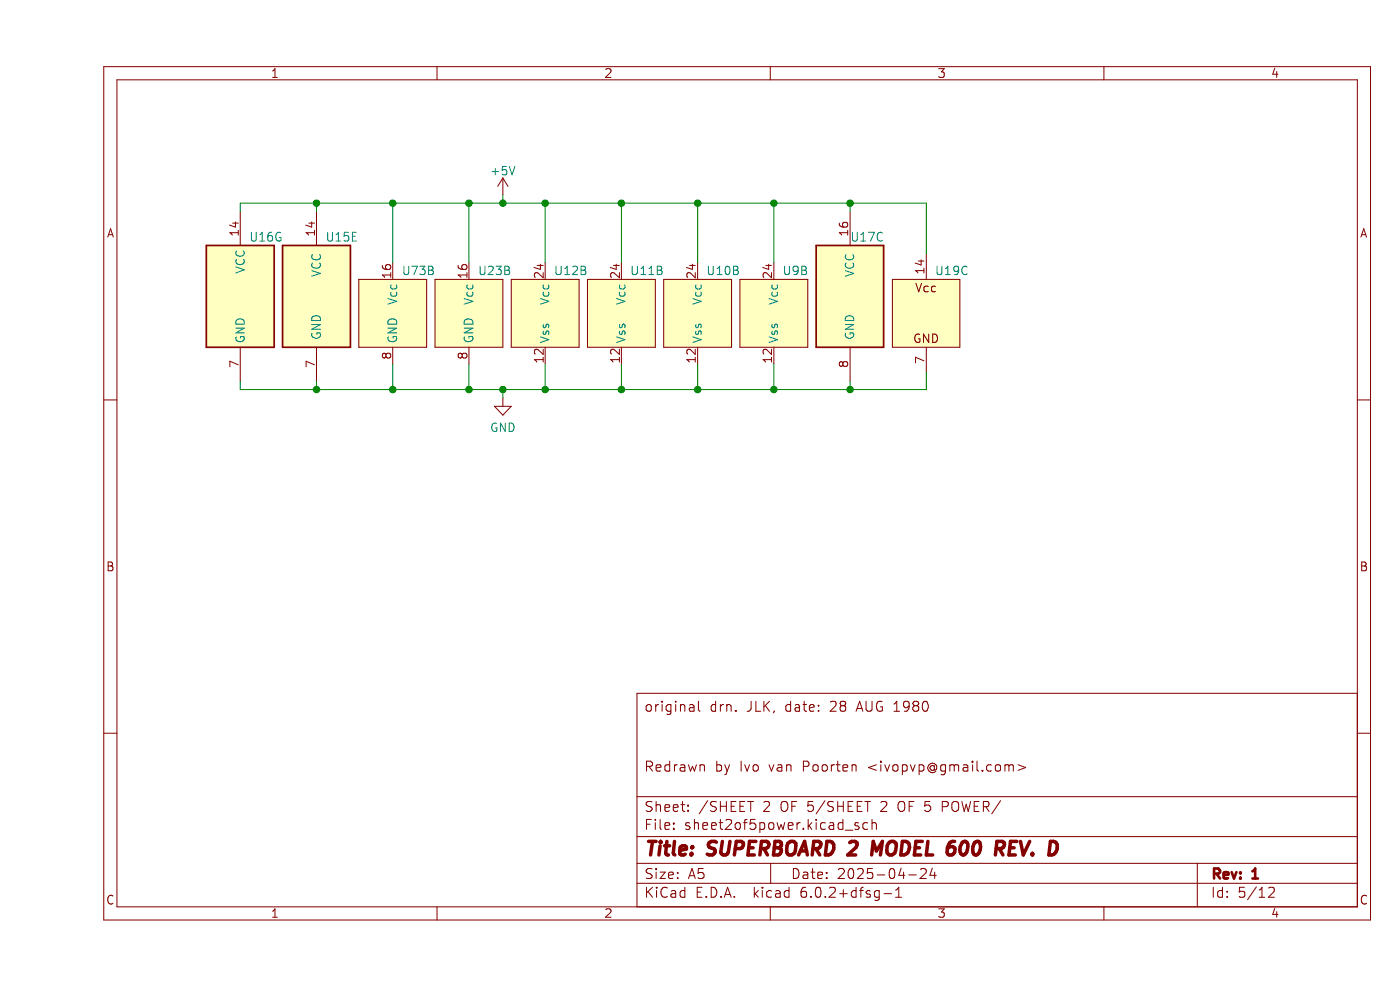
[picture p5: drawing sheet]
(kicad_sch (version 20211123) (generator eeschema)

 (paper "A5")

 (title_block
  (title "SUPERBOARD 2 MODEL 600 REV. D")
  (date "2025-04-24")
  (rev "1")
  (comment 1 "Redrawn by Ivo van Poorten <ivopvp@gmail.com>")
  (comment 4 "original drn. JLK, date: 28 AUG 1980")
  (comment 9 "original date: 28 AUG 1980"))

 (lib_symbols
  (symbol "74xx:74LS02" (pin_names (offset 1.016)) (in_bom yes) (on_board yes)
   (property "Reference" "U" (id 0) (at 0 1.27 0) (effects (font (size 1.27 1.27))))
   (property "Value" "74LS02" (id 1) (at 0 -1.27 0) (effects (font (size 1.27 1.27))))
   (property "Footprint" "" (id 2) (at 0 0 0) (effects (font (size 1.27 1.27)) hide))
   (property "Datasheet" "http://www.ti.com/lit/gpn/sn74ls02" (id 3) (at 0 0 0) (effects (font (size 1.27 1.27)) hide))
   (property "ki_locked" "" (id 4) (at 0 0 0) (effects (font (size 1.27 1.27))))
   (symbol "74LS02_1_1"
    (arc (start -3.81 -3.81) (mid -2.589 0) (end -3.81 3.81) (stroke (width 0.254) (type default) (color 0 0 0 0)) (fill (type none)))
    (arc (start -0.6096 -3.81) (mid 2.1855 -2.584) (end 3.81 0) (stroke (width 0.254) (type default) (color 0 0 0 0)) (fill (type background)))
    (polyline (pts (xy -3.81 -3.81) (xy -0.635 -3.81)) (stroke (width 0.254) (type default) (color 0 0 0 0)) (fill (type background)))
    (polyline (pts (xy -3.81 3.81) (xy -0.635 3.81)) (stroke (width 0.254) (type default) (color 0 0 0 0)) (fill (type background)))
    (polyline (pts (xy -0.635 3.81) (xy -3.81 3.81) (xy -3.81 3.81) (xy -3.556 3.4036) (xy -3.0226 2.2606) (xy -2.6924 1.0414) (xy -2.6162 -0.254) (xy -2.7686 -1.4986) (xy -3.175 -2.7178) (xy -3.81 -3.81) (xy -3.81 -3.81) (xy -0.635 -3.81)) (stroke (width -25.4) (type default) (color 0 0 0 0)) (fill (type background)))
    (arc (start 3.81 0) (mid 2.1928 2.5925) (end -0.6096 3.81) (stroke (width 0.254) (type default) (color 0 0 0 0)) (fill (type background)))
    (pin output inverted (at 7.62 0 180) (length 3.81) (name "~" (effects (font (size 1.27 1.27)))) (number "1" (effects (font (size 1.27 1.27)))))
    (pin input line (at -7.62 2.54 0) (length 4.318) (name "~" (effects (font (size 1.27 1.27)))) (number "2" (effects (font (size 1.27 1.27)))))
    (pin input line (at -7.62 -2.54 0) (length 4.318) (name "~" (effects (font (size 1.27 1.27)))) (number "3" (effects (font (size 1.27 1.27))))))
   (symbol "74LS02_1_2"
    (arc (start 0 -3.81) (mid 3.81 0) (end 0 3.81) (stroke (width 0.254) (type default) (color 0 0 0 0)) (fill (type background)))
    (polyline (pts (xy 0 3.81) (xy -3.81 3.81) (xy -3.81 -3.81) (xy 0 -3.81)) (stroke (width 0.254) (type default) (color 0 0 0 0)) (fill (type background)))
    (pin output line (at 7.62 0 180) (length 3.81) (name "~" (effects (font (size 1.27 1.27)))) (number "1" (effects (font (size 1.27 1.27)))))
    (pin input inverted (at -7.62 2.54 0) (length 3.81) (name "~" (effects (font (size 1.27 1.27)))) (number "2" (effects (font (size 1.27 1.27)))))
    (pin input inverted (at -7.62 -2.54 0) (length 3.81) (name "~" (effects (font (size 1.27 1.27)))) (number "3" (effects (font (size 1.27 1.27))))))
   (symbol "74LS02_2_1"
    (arc (start -3.81 -3.81) (mid -2.589 0) (end -3.81 3.81) (stroke (width 0.254) (type default) (color 0 0 0 0)) (fill (type none)))
    (arc (start -0.6096 -3.81) (mid 2.1855 -2.584) (end 3.81 0) (stroke (width 0.254) (type default) (color 0 0 0 0)) (fill (type background)))
    (polyline (pts (xy -3.81 -3.81) (xy -0.635 -3.81)) (stroke (width 0.254) (type default) (color 0 0 0 0)) (fill (type background)))
    (polyline (pts (xy -3.81 3.81) (xy -0.635 3.81)) (stroke (width 0.254) (type default) (color 0 0 0 0)) (fill (type background)))
    (polyline (pts (xy -0.635 3.81) (xy -3.81 3.81) (xy -3.81 3.81) (xy -3.556 3.4036) (xy -3.0226 2.2606) (xy -2.6924 1.0414) (xy -2.6162 -0.254) (xy -2.7686 -1.4986) (xy -3.175 -2.7178) (xy -3.81 -3.81) (xy -3.81 -3.81) (xy -0.635 -3.81)) (stroke (width -25.4) (type default) (color 0 0 0 0)) (fill (type background)))
    (arc (start 3.81 0) (mid 2.1928 2.5925) (end -0.6096 3.81) (stroke (width 0.254) (type default) (color 0 0 0 0)) (fill (type background)))
    (pin output inverted (at 7.62 0 180) (length 3.81) (name "~" (effects (font (size 1.27 1.27)))) (number "4" (effects (font (size 1.27 1.27)))))
    (pin input line (at -7.62 2.54 0) (length 4.318) (name "~" (effects (font (size 1.27 1.27)))) (number "5" (effects (font (size 1.27 1.27)))))
    (pin input line (at -7.62 -2.54 0) (length 4.318) (name "~" (effects (font (size 1.27 1.27)))) (number "6" (effects (font (size 1.27 1.27))))))
   (symbol "74LS02_2_2"
    (arc (start 0 -3.81) (mid 3.81 0) (end 0 3.81) (stroke (width 0.254) (type default) (color 0 0 0 0)) (fill (type background)))
    (polyline (pts (xy 0 3.81) (xy -3.81 3.81) (xy -3.81 -3.81) (xy 0 -3.81)) (stroke (width 0.254) (type default) (color 0 0 0 0)) (fill (type background)))
    (pin output line (at 7.62 0 180) (length 3.81) (name "~" (effects (font (size 1.27 1.27)))) (number "4" (effects (font (size 1.27 1.27)))))
    (pin input inverted (at -7.62 2.54 0) (length 3.81) (name "~" (effects (font (size 1.27 1.27)))) (number "5" (effects (font (size 1.27 1.27)))))
    (pin input inverted (at -7.62 -2.54 0) (length 3.81) (name "~" (effects (font (size 1.27 1.27)))) (number "6" (effects (font (size 1.27 1.27))))))
   (symbol "74LS02_3_1"
    (arc (start -3.81 -3.81) (mid -2.589 0) (end -3.81 3.81) (stroke (width 0.254) (type default) (color 0 0 0 0)) (fill (type none)))
    (arc (start -0.6096 -3.81) (mid 2.1855 -2.584) (end 3.81 0) (stroke (width 0.254) (type default) (color 0 0 0 0)) (fill (type background)))
    (polyline (pts (xy -3.81 -3.81) (xy -0.635 -3.81)) (stroke (width 0.254) (type default) (color 0 0 0 0)) (fill (type background)))
    (polyline (pts (xy -3.81 3.81) (xy -0.635 3.81)) (stroke (width 0.254) (type default) (color 0 0 0 0)) (fill (type background)))
    (polyline (pts (xy -0.635 3.81) (xy -3.81 3.81) (xy -3.81 3.81) (xy -3.556 3.4036) (xy -3.0226 2.2606) (xy -2.6924 1.0414) (xy -2.6162 -0.254) (xy -2.7686 -1.4986) (xy -3.175 -2.7178) (xy -3.81 -3.81) (xy -3.81 -3.81) (xy -0.635 -3.81)) (stroke (width -25.4) (type default) (color 0 0 0 0)) (fill (type background)))
    (arc (start 3.81 0) (mid 2.1928 2.5925) (end -0.6096 3.81) (stroke (width 0.254) (type default) (color 0 0 0 0)) (fill (type background)))
    (pin output inverted (at 7.62 0 180) (length 3.81) (name "~" (effects (font (size 1.27 1.27)))) (number "10" (effects (font (size 1.27 1.27)))))
    (pin input line (at -7.62 2.54 0) (length 4.318) (name "~" (effects (font (size 1.27 1.27)))) (number "8" (effects (font (size 1.27 1.27)))))
    (pin input line (at -7.62 -2.54 0) (length 4.318) (name "~" (effects (font (size 1.27 1.27)))) (number "9" (effects (font (size 1.27 1.27))))))
   (symbol "74LS02_3_2"
    (arc (start 0 -3.81) (mid 3.81 0) (end 0 3.81) (stroke (width 0.254) (type default) (color 0 0 0 0)) (fill (type background)))
    (polyline (pts (xy 0 3.81) (xy -3.81 3.81) (xy -3.81 -3.81) (xy 0 -3.81)) (stroke (width 0.254) (type default) (color 0 0 0 0)) (fill (type background)))
    (pin output line (at 7.62 0 180) (length 3.81) (name "~" (effects (font (size 1.27 1.27)))) (number "10" (effects (font (size 1.27 1.27)))))
    (pin input inverted (at -7.62 2.54 0) (length 3.81) (name "~" (effects (font (size 1.27 1.27)))) (number "8" (effects (font (size 1.27 1.27)))))
    (pin input inverted (at -7.62 -2.54 0) (length 3.81) (name "~" (effects (font (size 1.27 1.27)))) (number "9" (effects (font (size 1.27 1.27))))))
   (symbol "74LS02_4_1"
    (arc (start -3.81 -3.81) (mid -2.589 0) (end -3.81 3.81) (stroke (width 0.254) (type default) (color 0 0 0 0)) (fill (type none)))
    (arc (start -0.6096 -3.81) (mid 2.1855 -2.584) (end 3.81 0) (stroke (width 0.254) (type default) (color 0 0 0 0)) (fill (type background)))
    (polyline (pts (xy -3.81 -3.81) (xy -0.635 -3.81)) (stroke (width 0.254) (type default) (color 0 0 0 0)) (fill (type background)))
    (polyline (pts (xy -3.81 3.81) (xy -0.635 3.81)) (stroke (width 0.254) (type default) (color 0 0 0 0)) (fill (type background)))
    (polyline (pts (xy -0.635 3.81) (xy -3.81 3.81) (xy -3.81 3.81) (xy -3.556 3.4036) (xy -3.0226 2.2606) (xy -2.6924 1.0414) (xy -2.6162 -0.254) (xy -2.7686 -1.4986) (xy -3.175 -2.7178) (xy -3.81 -3.81) (xy -3.81 -3.81) (xy -0.635 -3.81)) (stroke (width -25.4) (type default) (color 0 0 0 0)) (fill (type background)))
    (arc (start 3.81 0) (mid 2.1928 2.5925) (end -0.6096 3.81) (stroke (width 0.254) (type default) (color 0 0 0 0)) (fill (type background)))
    (pin input line (at -7.62 2.54 0) (length 4.318) (name "~" (effects (font (size 1.27 1.27)))) (number "11" (effects (font (size 1.27 1.27)))))
    (pin input line (at -7.62 -2.54 0) (length 4.318) (name "~" (effects (font (size 1.27 1.27)))) (number "12" (effects (font (size 1.27 1.27)))))
    (pin output inverted (at 7.62 0 180) (length 3.81) (name "~" (effects (font (size 1.27 1.27)))) (number "13" (effects (font (size 1.27 1.27))))))
   (symbol "74LS02_4_2"
    (arc (start 0 -3.81) (mid 3.81 0) (end 0 3.81) (stroke (width 0.254) (type default) (color 0 0 0 0)) (fill (type background)))
    (polyline (pts (xy 0 3.81) (xy -3.81 3.81) (xy -3.81 -3.81) (xy 0 -3.81)) (stroke (width 0.254) (type default) (color 0 0 0 0)) (fill (type background)))
    (pin input inverted (at -7.62 2.54 0) (length 3.81) (name "~" (effects (font (size 1.27 1.27)))) (number "11" (effects (font (size 1.27 1.27)))))
    (pin input inverted (at -7.62 -2.54 0) (length 3.81) (name "~" (effects (font (size 1.27 1.27)))) (number "12" (effects (font (size 1.27 1.27)))))
    (pin output line (at 7.62 0 180) (length 3.81) (name "~" (effects (font (size 1.27 1.27)))) (number "13" (effects (font (size 1.27 1.27))))))
   (symbol "74LS02_5_0"
    (pin power_in line (at 0 12.7 270) (length 5.08) (name "VCC" (effects (font (size 1.27 1.27)))) (number "14" (effects (font (size 1.27 1.27)))))
    (pin power_in line (at 0 -12.7 90) (length 5.08) (name "GND" (effects (font (size 1.27 1.27)))) (number "7" (effects (font (size 1.27 1.27))))))
   (symbol "74LS02_5_1"
    (rectangle (start -5.08 7.62) (end 5.08 -7.62) (stroke (width 0.254) (type default) (color 0 0 0 0)) (fill (type background)))))
  (symbol "74xx:74LS04" (in_bom yes) (on_board yes)
   (property "Reference" "U" (id 0) (at 0 1.27 0) (effects (font (size 1.27 1.27))))
   (property "Value" "74LS04" (id 1) (at 0 -1.27 0) (effects (font (size 1.27 1.27))))
   (property "Footprint" "" (id 2) (at 0 0 0) (effects (font (size 1.27 1.27)) hide))
   (property "Datasheet" "http://www.ti.com/lit/gpn/sn74LS04" (id 3) (at 0 0 0) (effects (font (size 1.27 1.27)) hide))
   (property "ki_locked" "" (id 4) (at 0 0 0) (effects (font (size 1.27 1.27))))
   (symbol "74LS04_1_0"
    (polyline (pts (xy -3.81 3.81) (xy -3.81 -3.81) (xy 3.81 0) (xy -3.81 3.81)) (stroke (width 0.254) (type default) (color 0 0 0 0)) (fill (type background)))
    (pin input line (at -7.62 0 0) (length 3.81) (name "~" (effects (font (size 1.27 1.27)))) (number "1" (effects (font (size 1.27 1.27)))))
    (pin output inverted (at 7.62 0 180) (length 3.81) (name "~" (effects (font (size 1.27 1.27)))) (number "2" (effects (font (size 1.27 1.27))))))
   (symbol "74LS04_2_0"
    (polyline (pts (xy -3.81 3.81) (xy -3.81 -3.81) (xy 3.81 0) (xy -3.81 3.81)) (stroke (width 0.254) (type default) (color 0 0 0 0)) (fill (type background)))
    (pin input line (at -7.62 0 0) (length 3.81) (name "~" (effects (font (size 1.27 1.27)))) (number "3" (effects (font (size 1.27 1.27)))))
    (pin output inverted (at 7.62 0 180) (length 3.81) (name "~" (effects (font (size 1.27 1.27)))) (number "4" (effects (font (size 1.27 1.27))))))
   (symbol "74LS04_3_0"
    (polyline (pts (xy -3.81 3.81) (xy -3.81 -3.81) (xy 3.81 0) (xy -3.81 3.81)) (stroke (width 0.254) (type default) (color 0 0 0 0)) (fill (type background)))
    (pin input line (at -7.62 0 0) (length 3.81) (name "~" (effects (font (size 1.27 1.27)))) (number "5" (effects (font (size 1.27 1.27)))))
    (pin output inverted (at 7.62 0 180) (length 3.81) (name "~" (effects (font (size 1.27 1.27)))) (number "6" (effects (font (size 1.27 1.27))))))
   (symbol "74LS04_4_0"
    (polyline (pts (xy -3.81 3.81) (xy -3.81 -3.81) (xy 3.81 0) (xy -3.81 3.81)) (stroke (width 0.254) (type default) (color 0 0 0 0)) (fill (type background)))
    (pin output inverted (at 7.62 0 180) (length 3.81) (name "~" (effects (font (size 1.27 1.27)))) (number "8" (effects (font (size 1.27 1.27)))))
    (pin input line (at -7.62 0 0) (length 3.81) (name "~" (effects (font (size 1.27 1.27)))) (number "9" (effects (font (size 1.27 1.27))))))
   (symbol "74LS04_5_0"
    (polyline (pts (xy -3.81 3.81) (xy -3.81 -3.81) (xy 3.81 0) (xy -3.81 3.81)) (stroke (width 0.254) (type default) (color 0 0 0 0)) (fill (type background)))
    (pin output inverted (at 7.62 0 180) (length 3.81) (name "~" (effects (font (size 1.27 1.27)))) (number "10" (effects (font (size 1.27 1.27)))))
    (pin input line (at -7.62 0 0) (length 3.81) (name "~" (effects (font (size 1.27 1.27)))) (number "11" (effects (font (size 1.27 1.27))))))
   (symbol "74LS04_6_0"
    (polyline (pts (xy -3.81 3.81) (xy -3.81 -3.81) (xy 3.81 0) (xy -3.81 3.81)) (stroke (width 0.254) (type default) (color 0 0 0 0)) (fill (type background)))
    (pin output inverted (at 7.62 0 180) (length 3.81) (name "~" (effects (font (size 1.27 1.27)))) (number "12" (effects (font (size 1.27 1.27)))))
    (pin input line (at -7.62 0 0) (length 3.81) (name "~" (effects (font (size 1.27 1.27)))) (number "13" (effects (font (size 1.27 1.27))))))
   (symbol "74LS04_7_0"
    (pin power_in line (at 0 12.7 270) (length 5.08) (name "VCC" (effects (font (size 1.27 1.27)))) (number "14" (effects (font (size 1.27 1.27)))))
    (pin power_in line (at 0 -12.7 90) (length 5.08) (name "GND" (effects (font (size 1.27 1.27)))) (number "7" (effects (font (size 1.27 1.27))))))
   (symbol "74LS04_7_1"
    (rectangle (start -5.08 7.62) (end 5.08 -7.62) (stroke (width 0.254) (type default) (color 0 0 0 0)) (fill (type background)))))
  (symbol "74xx:74LS139" (pin_names (offset 1.016)) (in_bom yes) (on_board yes)
   (property "Reference" "U" (id 0) (at -7.62 8.89 0) (effects (font (size 1.27 1.27))))
   (property "Value" "74LS139" (id 1) (at -7.62 -8.89 0) (effects (font (size 1.27 1.27))))
   (property "Footprint" "" (id 2) (at 0 0 0) (effects (font (size 1.27 1.27)) hide))
   (property "Datasheet" "http://www.ti.com/lit/ds/symlink/sn74ls139a.pdf" (id 3) (at 0 0 0) (effects (font (size 1.27 1.27)) hide))
   (property "ki_locked" "" (id 4) (at 0 0 0) (effects (font (size 1.27 1.27))))
   (symbol "74LS139_1_0"
    (pin input inverted (at -12.7 -5.08 0) (length 5.08) (name "E" (effects (font (size 1.27 1.27)))) (number "1" (effects (font (size 1.27 1.27)))))
    (pin input line (at -12.7 0 0) (length 5.08) (name "A0" (effects (font (size 1.27 1.27)))) (number "2" (effects (font (size 1.27 1.27)))))
    (pin input line (at -12.7 2.54 0) (length 5.08) (name "A1" (effects (font (size 1.27 1.27)))) (number "3" (effects (font (size 1.27 1.27)))))
    (pin output inverted (at 12.7 2.54 180) (length 5.08) (name "O0" (effects (font (size 1.27 1.27)))) (number "4" (effects (font (size 1.27 1.27)))))
    (pin output inverted (at 12.7 0 180) (length 5.08) (name "O1" (effects (font (size 1.27 1.27)))) (number "5" (effects (font (size 1.27 1.27)))))
    (pin output inverted (at 12.7 -2.54 180) (length 5.08) (name "O2" (effects (font (size 1.27 1.27)))) (number "6" (effects (font (size 1.27 1.27)))))
    (pin output inverted (at 12.7 -5.08 180) (length 5.08) (name "O3" (effects (font (size 1.27 1.27)))) (number "7" (effects (font (size 1.27 1.27))))))
   (symbol "74LS139_1_1"
    (rectangle (start -7.62 5.08) (end 7.62 -7.62) (stroke (width 0.254) (type default) (color 0 0 0 0)) (fill (type background))))
   (symbol "74LS139_2_0"
    (pin output inverted (at 12.7 -2.54 180) (length 5.08) (name "O2" (effects (font (size 1.27 1.27)))) (number "10" (effects (font (size 1.27 1.27)))))
    (pin output inverted (at 12.7 0 180) (length 5.08) (name "O1" (effects (font (size 1.27 1.27)))) (number "11" (effects (font (size 1.27 1.27)))))
    (pin output inverted (at 12.7 2.54 180) (length 5.08) (name "O0" (effects (font (size 1.27 1.27)))) (number "12" (effects (font (size 1.27 1.27)))))
    (pin input line (at -12.7 2.54 0) (length 5.08) (name "A1" (effects (font (size 1.27 1.27)))) (number "13" (effects (font (size 1.27 1.27)))))
    (pin input line (at -12.7 0 0) (length 5.08) (name "A0" (effects (font (size 1.27 1.27)))) (number "14" (effects (font (size 1.27 1.27)))))
    (pin input inverted (at -12.7 -5.08 0) (length 5.08) (name "E" (effects (font (size 1.27 1.27)))) (number "15" (effects (font (size 1.27 1.27)))))
    (pin output inverted (at 12.7 -5.08 180) (length 5.08) (name "O3" (effects (font (size 1.27 1.27)))) (number "9" (effects (font (size 1.27 1.27))))))
   (symbol "74LS139_2_1"
    (rectangle (start -7.62 5.08) (end 7.62 -7.62) (stroke (width 0.254) (type default) (color 0 0 0 0)) (fill (type background))))
   (symbol "74LS139_3_0"
    (pin power_in line (at 0 12.7 270) (length 5.08) (name "VCC" (effects (font (size 1.27 1.27)))) (number "16" (effects (font (size 1.27 1.27)))))
    (pin power_in line (at 0 -12.7 90) (length 5.08) (name "GND" (effects (font (size 1.27 1.27)))) (number "8" (effects (font (size 1.27 1.27))))))
   (symbol "74LS139_3_1"
    (rectangle (start -5.08 7.62) (end 5.08 -7.62) (stroke (width 0.254) (type default) (color 0 0 0 0)) (fill (type background)))))
  (symbol "OSI600D:2316B{slash}2664" (in_bom yes) (on_board yes)
   (property "Reference" "U" (id 0) (at -6.35 5.08 0) (effects (font (size 1.27 1.27))))
   (property "Value" "2316B{slash}2664" (id 1) (at -6.35 2.54 0) (effects (font (size 1.27 1.27))))
   (property "Footprint" "" (id 2) (at 0 0 0) (effects (font (size 1.27 1.27)) hide))
   (property "Datasheet" "" (id 3) (at 0 0 0) (effects (font (size 1.27 1.27)) hide))
   (symbol "2316B{slash}2664_1_0"
    (rectangle (start 0 0) (end 8.89 -58.42) (stroke (width 0.1524) (type default) (color 0 0 0 0)) (fill (type background)))
    (text "/" (at 6.35 -22.86 0) (effects (font (size 2.54 2.54))))
    (text "1" (at 6.35 -11.43 0) (effects (font (size 2.54 2.54))))
    (text "2" (at 6.35 -26.67 0) (effects (font (size 2.54 2.54))))
    (text "2" (at 6.35 -3.81 0) (effects (font (size 2.54 2.54))))
    (text "3" (at 6.35 -7.62 0) (effects (font (size 2.54 2.54))))
    (text "4" (at 6.35 -38.1 0) (effects (font (size 2.54 2.54))))
    (text "6" (at 6.35 -34.29 0) (effects (font (size 2.54 2.54))))
    (text "6" (at 6.35 -30.48 0) (effects (font (size 2.54 2.54))))
    (text "6" (at 6.35 -15.24 0) (effects (font (size 2.54 2.54))))
    (text "B" (at 6.35 -19.05 0) (effects (font (size 2.54 2.54)))))
   (symbol "2316B{slash}2664_1_1"
    (pin input line (at -2.54 -20.32 0) (length 2.54) (name "A7" (effects (font (size 1.27 1.27)))) (number "1" (effects (font (size 1.27 1.27)))))
    (pin tri_state line (at -2.54 -33.02 0) (length 2.54) (name "02" (effects (font (size 1.27 1.27)))) (number "10" (effects (font (size 1.27 1.27)))))
    (pin tri_state line (at -2.54 -35.56 0) (length 2.54) (name "03" (effects (font (size 1.27 1.27)))) (number "11" (effects (font (size 1.27 1.27)))))
    (pin tri_state line (at -2.54 -38.1 0) (length 2.54) (name "04" (effects (font (size 1.27 1.27)))) (number "13" (effects (font (size 1.27 1.27)))))
    (pin tri_state line (at -2.54 -40.64 0) (length 2.54) (name "05" (effects (font (size 1.27 1.27)))) (number "14" (effects (font (size 1.27 1.27)))))
    (pin tri_state line (at -2.54 -43.18 0) (length 2.54) (name "06" (effects (font (size 1.27 1.27)))) (number "15" (effects (font (size 1.27 1.27)))))
    (pin tri_state line (at -2.54 -45.72 0) (length 2.54) (name "07" (effects (font (size 1.27 1.27)))) (number "16" (effects (font (size 1.27 1.27)))))
    (pin tri_state line (at -2.54 -48.26 0) (length 2.54) (name "08" (effects (font (size 1.27 1.27)))) (number "17" (effects (font (size 1.27 1.27)))))
    (pin input line (at -2.54 -50.8 0) (length 2.54) (name "~{CE2}" (effects (font (size 1.27 1.27)))) (number "18" (effects (font (size 1.27 1.27)))))
    (pin input line (at -2.54 -27.94 0) (length 2.54) (name "A10" (effects (font (size 1.27 1.27)))) (number "19" (effects (font (size 1.27 1.27)))))
    (pin input line (at -2.54 -17.78 0) (length 2.54) (name "A6" (effects (font (size 1.27 1.27)))) (number "2" (effects (font (size 1.27 1.27)))))
    (pin input line (at 6.35 -60.96 90) (length 2.54) (name "~{CE1}" (effects (font (size 1.27 1.27)))) (number "20" (effects (font (size 1.27 1.27)))))
    (pin input line (at -2.54 -53.34 0) (length 2.54) (name "CE3" (effects (font (size 1.27 1.27)))) (number "21" (effects (font (size 1.27 1.27)))))
    (pin input line (at -2.54 -25.4 0) (length 2.54) (name "A9" (effects (font (size 1.27 1.27)))) (number "22" (effects (font (size 1.27 1.27)))))
    (pin input line (at -2.54 -22.86 0) (length 2.54) (name "A8" (effects (font (size 1.27 1.27)))) (number "23" (effects (font (size 1.27 1.27)))))
    (pin input line (at -2.54 -15.24 0) (length 2.54) (name "A5" (effects (font (size 1.27 1.27)))) (number "3" (effects (font (size 1.27 1.27)))))
    (pin input line (at -2.54 -12.7 0) (length 2.54) (name "A4" (effects (font (size 1.27 1.27)))) (number "4" (effects (font (size 1.27 1.27)))))
    (pin input line (at -2.54 -10.16 0) (length 2.54) (name "A3" (effects (font (size 1.27 1.27)))) (number "5" (effects (font (size 1.27 1.27)))))
    (pin input line (at -2.54 -7.62 0) (length 2.54) (name "A2" (effects (font (size 1.27 1.27)))) (number "6" (effects (font (size 1.27 1.27)))))
    (pin input line (at -2.54 -5.08 0) (length 2.54) (name "A1" (effects (font (size 1.27 1.27)))) (number "7" (effects (font (size 1.27 1.27)))))
    (pin input line (at -2.54 -2.54 0) (length 2.54) (name "A0" (effects (font (size 1.27 1.27)))) (number "8" (effects (font (size 1.27 1.27)))))
    (pin tri_state line (at -2.54 -30.48 0) (length 2.54) (name "01" (effects (font (size 1.27 1.27)))) (number "9" (effects (font (size 1.27 1.27))))))
   (symbol "2316B{slash}2664_2_0"
    (rectangle (start 0 0) (end 10.16 -10.16) (stroke (width 0.1524) (type default) (color 0 0 0 0)) (fill (type background))))
   (symbol "2316B{slash}2664_2_1"
    (pin power_in line (at 5.08 -12.7 90) (length 2.54) (name "Vss" (effects (font (size 1.27 1.27)))) (number "12" (effects (font (size 1.27 1.27)))))
    (pin power_in line (at 5.08 2.54 270) (length 2.54) (name "Vcc" (effects (font (size 1.27 1.27)))) (number "24" (effects (font (size 1.27 1.27)))))))
  (symbol "OSI600D:LS138" (in_bom yes) (on_board yes)
   (property "Reference" "U" (id 0) (at 0 3.81 0) (effects (font (size 1.27 1.27))))
   (property "Value" "LS138" (id 1) (at 0 1.27 0) (effects (font (size 1.27 1.27))))
   (property "Footprint" "" (id 2) (at 0 0 0) (effects (font (size 1.27 1.27)) hide))
   (property "Datasheet" "" (id 3) (at 0 0 0) (effects (font (size 1.27 1.27)) hide))
   (symbol "LS138_1_0"
    (rectangle (start 0 0) (end 12.7 -20.32) (stroke (width 0.1524) (type default) (color 0 0 0 0)) (fill (type background)))
    (text "1" (at 6.35 -10.16 0) (effects (font (size 1.905 1.905))))
    (text "3" (at 6.35 -12.7 0) (effects (font (size 1.905 1.905))))
    (text "8" (at 6.35 -15.24 0) (effects (font (size 1.905 1.905))))
    (text "L" (at 6.35 -5.08 0) (effects (font (size 1.905 1.905))))
    (text "S" (at 6.35 -7.62 0) (effects (font (size 1.905 1.905))))
    (pin no_connect inverted (at 35.56 -11.43 90) (length 2.54) hide (name "Y4" (effects (font (size 1.27 1.27)))) (number "11" (effects (font (size 1.27 1.27)))))
    (pin no_connect inverted (at 33.02 -11.43 90) (length 2.54) hide (name "Y3" (effects (font (size 1.27 1.27)))) (number "12" (effects (font (size 1.27 1.27)))))
    (pin no_connect inverted (at 30.48 -11.43 90) (length 2.54) hide (name "Y2" (effects (font (size 1.27 1.27)))) (number "13" (effects (font (size 1.27 1.27)))))
    (pin no_connect inverted (at 27.94 -11.43 90) (length 2.54) hide (name "Y1" (effects (font (size 1.27 1.27)))) (number "14" (effects (font (size 1.27 1.27))))))
   (symbol "LS138_1_1"
    (pin input line (at -5.08 -2.54 0) (length 5.08) (name "A" (effects (font (size 1.27 1.27)))) (number "1" (effects (font (size 1.27 1.27)))))
    (pin output inverted (at 17.78 -2.54 180) (length 5.08) (name "Y5" (effects (font (size 1.27 1.27)))) (number "10" (effects (font (size 1.27 1.27)))))
    (pin output inverted (at 17.78 -12.7 180) (length 5.08) (name "Y0" (effects (font (size 1.27 1.27)))) (number "15" (effects (font (size 1.27 1.27)))))
    (pin input line (at -5.08 -5.08 0) (length 5.08) (name "B" (effects (font (size 1.27 1.27)))) (number "2" (effects (font (size 1.27 1.27)))))
    (pin input line (at -5.08 -7.62 0) (length 5.08) (name "C" (effects (font (size 1.27 1.27)))) (number "3" (effects (font (size 1.27 1.27)))))
    (pin input inverted (at -5.08 -12.7 0) (length 5.08) (name "G2A" (effects (font (size 1.27 1.27)))) (number "4" (effects (font (size 1.27 1.27)))))
    (pin input inverted (at -5.08 -15.24 0) (length 5.08) (name "G2B" (effects (font (size 1.27 1.27)))) (number "5" (effects (font (size 1.27 1.27)))))
    (pin input line (at -5.08 -17.78 0) (length 5.08) (name "G1" (effects (font (size 1.27 1.27)))) (number "6" (effects (font (size 1.27 1.27)))))
    (pin output inverted (at 17.78 -17.78 180) (length 5.08) (name "Y7" (effects (font (size 1.27 1.27)))) (number "7" (effects (font (size 1.27 1.27)))))
    (pin output inverted (at 17.78 -7.62 180) (length 5.08) (name "Y6" (effects (font (size 1.27 1.27)))) (number "9" (effects (font (size 1.27 1.27))))))
   (symbol "LS138_2_0"
    (rectangle (start 0 0) (end 10.16 -10.16) (stroke (width 0.1524) (type default) (color 0 0 0 0)) (fill (type background))))
   (symbol "LS138_2_1"
    (pin power_in line (at 5.08 2.54 270) (length 2.54) (name "Vcc" (effects (font (size 1.27 1.27)))) (number "16" (effects (font (size 1.27 1.27)))))
    (pin power_in line (at 5.08 -12.7 90) (length 2.54) (name "GND" (effects (font (size 1.27 1.27)))) (number "8" (effects (font (size 1.27 1.27)))))))
  (symbol "OSI600D:LS138 U73" (in_bom yes) (on_board yes)
   (property "Reference" "U" (id 0) (at 0 3.81 0) (effects (font (size 1.27 1.27))))
   (property "Value" "LS138 U73" (id 1) (at 0 1.27 0) (effects (font (size 1.27 1.27))))
   (property "Footprint" "" (id 2) (at 0 0 0) (effects (font (size 1.27 1.27)) hide))
   (property "Datasheet" "" (id 3) (at 0 0 0) (effects (font (size 1.27 1.27)) hide))
   (symbol "LS138 U73_1_0"
    (rectangle (start 0 0) (end 12.7 -20.32) (stroke (width 0.1524) (type default) (color 0 0 0 0)) (fill (type background)))
    (text "1" (at 6.35 -10.16 0) (effects (font (size 1.905 1.905))))
    (text "3" (at 6.35 -12.7 0) (effects (font (size 1.905 1.905))))
    (text "8" (at 6.35 -15.24 0) (effects (font (size 1.905 1.905))))
    (text "L" (at 6.35 -5.08 0) (effects (font (size 1.905 1.905))))
    (text "S" (at 6.35 -7.62 0) (effects (font (size 1.905 1.905))))
    (pin no_connect inverted (at 33.02 -7.62 90) (length 2.54) hide (name "Y5" (effects (font (size 1.27 1.27)))) (number "10" (effects (font (size 1.27 1.27)))))
    (pin no_connect inverted (at 35.56 -7.62 90) (length 2.54) hide (name "Y4" (effects (font (size 1.27 1.27)))) (number "11" (effects (font (size 1.27 1.27)))))
    (pin no_connect inverted (at 27.94 -7.62 90) (length 2.54) hide (name "Y7" (effects (font (size 1.27 1.27)))) (number "7" (effects (font (size 1.27 1.27)))))
    (pin no_connect inverted (at 30.48 -7.62 90) (length 2.54) hide (name "Y6" (effects (font (size 1.27 1.27)))) (number "9" (effects (font (size 1.27 1.27))))))
   (symbol "LS138 U73_1_1"
    (pin input line (at -5.08 -2.54 0) (length 5.08) (name "A" (effects (font (size 1.27 1.27)))) (number "1" (effects (font (size 1.27 1.27)))))
    (pin output inverted (at 17.78 -17.78 180) (length 5.08) (name "Y3" (effects (font (size 1.27 1.27)))) (number "12" (effects (font (size 1.27 1.27)))))
    (pin output inverted (at 17.78 -12.7 180) (length 5.08) (name "Y2" (effects (font (size 1.27 1.27)))) (number "13" (effects (font (size 1.27 1.27)))))
    (pin output inverted (at 17.78 -7.62 180) (length 5.08) (name "Y1" (effects (font (size 1.27 1.27)))) (number "14" (effects (font (size 1.27 1.27)))))
    (pin output inverted (at 17.78 -2.54 180) (length 5.08) (name "Y0" (effects (font (size 1.27 1.27)))) (number "15" (effects (font (size 1.27 1.27)))))
    (pin input line (at -5.08 -5.08 0) (length 5.08) (name "B" (effects (font (size 1.27 1.27)))) (number "2" (effects (font (size 1.27 1.27)))))
    (pin input line (at -5.08 -7.62 0) (length 5.08) (name "C" (effects (font (size 1.27 1.27)))) (number "3" (effects (font (size 1.27 1.27)))))
    (pin input inverted (at -5.08 -12.7 0) (length 5.08) (name "G2A" (effects (font (size 1.27 1.27)))) (number "4" (effects (font (size 1.27 1.27)))))
    (pin input inverted (at -5.08 -15.24 0) (length 5.08) (name "G2B" (effects (font (size 1.27 1.27)))) (number "5" (effects (font (size 1.27 1.27)))))
    (pin input line (at -5.08 -17.78 0) (length 5.08) (name "G1" (effects (font (size 1.27 1.27)))) (number "6" (effects (font (size 1.27 1.27))))))
   (symbol "LS138 U73_2_0"
    (rectangle (start 0 0) (end 10.16 -10.16) (stroke (width 0.1524) (type default) (color 0 0 0 0)) (fill (type background))))
   (symbol "LS138 U73_2_1"
    (pin power_in line (at 5.08 2.54 270) (length 2.54) (name "Vcc" (effects (font (size 1.27 1.27)))) (number "16" (effects (font (size 1.27 1.27)))))
    (pin power_in line (at 5.08 -12.7 90) (length 2.54) (name "GND" (effects (font (size 1.27 1.27)))) (number "8" (effects (font (size 1.27 1.27)))))))
  (symbol "OSI600D:LS20" (pin_names hide) (in_bom yes) (on_board yes)
   (property "Reference" "U" (id 0) (at -2.54 3.81 0) (effects (font (size 1.27 1.27))))
   (property "Value" "LS20" (id 1) (at -2.54 1.27 0) (effects (font (size 1.27 1.27))))
   (property "Footprint" "" (id 2) (at 0 0 0) (effects (font (size 1.27 1.27)) hide))
   (property "Datasheet" "" (id 3) (at 0 0 0) (effects (font (size 1.27 1.27)) hide))
   (property "ki_locked" "" (id 4) (at 0 0 0) (effects (font (size 1.27 1.27))))
   (symbol "LS20_1_1"
    (polyline (pts (xy 3.81 -1.905) (xy 0 -1.905) (xy 0 -10.795) (xy 3.81 -10.795)) (stroke (width 0.1524) (type default) (color 0 0 0 0)) (fill (type background)))
    (arc (start 3.81 -1.905) (mid -1.3884 -6.35) (end 3.81 -10.795) (stroke (width 0.1524) (type default) (color 0 0 0 0)) (fill (type background)))
    (pin input line (at -3.81 -2.54 0) (length 3.81) (name "1A" (effects (font (size 1.27 1.27)))) (number "1" (effects (font (size 1.27 1.27)))))
    (pin input line (at -3.81 -5.08 0) (length 3.81) (name "1B" (effects (font (size 1.27 1.27)))) (number "2" (effects (font (size 1.27 1.27)))))
    (pin input line (at -3.81 -7.62 0) (length 3.81) (name "1C" (effects (font (size 1.27 1.27)))) (number "4" (effects (font (size 1.27 1.27)))))
    (pin input line (at -3.81 -10.16 0) (length 3.81) (name "1D" (effects (font (size 1.27 1.27)))) (number "5" (effects (font (size 1.27 1.27)))))
    (pin output inverted (at 11.43 -6.35 180) (length 3.81) (name "1Y" (effects (font (size 1.27 1.27)))) (number "6" (effects (font (size 1.27 1.27))))))
   (symbol "LS20_2_1"
    (polyline (pts (xy 3.81 -1.905) (xy 0 -1.905) (xy 0 -10.795) (xy 3.81 -10.795)) (stroke (width 0.1524) (type default) (color 0 0 0 0)) (fill (type background)))
    (arc (start 3.8738 -1.905) (mid -1.3246 -6.35) (end 3.8738 -10.795) (stroke (width 0.1524) (type default) (color 0 0 0 0)) (fill (type background)))
    (pin input line (at -3.81 -5.08 0) (length 3.81) (name "2B" (effects (font (size 1.27 1.27)))) (number "10" (effects (font (size 1.27 1.27)))))
    (pin input line (at -3.81 -7.62 0) (length 3.81) (name "2C" (effects (font (size 1.27 1.27)))) (number "12" (effects (font (size 1.27 1.27)))))
    (pin input line (at -3.81 -10.16 0) (length 3.81) (name "2D" (effects (font (size 1.27 1.27)))) (number "13" (effects (font (size 1.27 1.27)))))
    (pin output inverted (at 11.43 -6.35 180) (length 3.81) (name "2Y" (effects (font (size 1.27 1.27)))) (number "8" (effects (font (size 1.27 1.27)))))
    (pin input line (at -3.81 -2.54 0) (length 3.81) (name "2A" (effects (font (size 1.27 1.27)))) (number "9" (effects (font (size 1.27 1.27))))))
   (symbol "LS20_3_0"
    (text "GND" (at 5.08 -8.89 0) (effects (font (size 1.27 1.27))))
    (text "Vcc" (at 5.08 -1.27 0) (effects (font (size 1.27 1.27)))))
   (symbol "LS20_3_1"
    (rectangle (start 0 0) (end 10.16 -10.16) (stroke (width 0.1524) (type default) (color 0 0 0 0)) (fill (type background)))
    (pin no_connect line (at 21.59 -3.81 90) (length 3.81) hide (name "NC" (effects (font (size 1.27 1.27)))) (number "11" (effects (font (size 1.27 1.27)))))
    (pin power_in line (at 5.08 3.81 270) (length 3.81) (name "Vcc" (effects (font (size 1.27 1.27)))) (number "14" (effects (font (size 1.27 1.27)))))
    (pin no_connect line (at 17.78 -3.81 90) (length 3.81) hide (name "NC" (effects (font (size 1.27 1.27)))) (number "3" (effects (font (size 1.27 1.27)))))
    (pin power_in line (at 5.08 -13.97 90) (length 3.81) (name "GND" (effects (font (size 1.27 1.27)))) (number "7" (effects (font (size 1.27 1.27)))))))
  (symbol "power:+5V" (power) (pin_names (offset 0)) (in_bom yes) (on_board yes)
   (property "Reference" "#PWR" (id 0) (at 0 -3.81 0) (effects (font (size 1.27 1.27)) hide))
   (property "Value" "+5V" (id 1) (at 0 3.556 0) (effects (font (size 1.27 1.27))))
   (property "Footprint" "" (id 2) (at 0 0 0) (effects (font (size 1.27 1.27)) hide))
   (property "Datasheet" "" (id 3) (at 0 0 0) (effects (font (size 1.27 1.27)) hide))
   (symbol "+5V_0_1"
    (polyline (pts (xy -0.762 1.27) (xy 0 2.54)) (stroke (width 0) (type default) (color 0 0 0 0)) (fill (type none)))
    (polyline (pts (xy 0 0) (xy 0 2.54)) (stroke (width 0) (type default) (color 0 0 0 0)) (fill (type none)))
    (polyline (pts (xy 0 2.54) (xy 0.762 1.27)) (stroke (width 0) (type default) (color 0 0 0 0)) (fill (type none))))
   (symbol "+5V_1_1"
    (pin power_in line (at 0 0 90) (length 0) hide (name "+5V" (effects (font (size 1.27 1.27)))) (number "1" (effects (font (size 1.27 1.27)))))))
  (symbol "power:GND" (power) (pin_names (offset 0)) (in_bom yes) (on_board yes)
   (property "Reference" "#PWR" (id 0) (at 0 -6.35 0) (effects (font (size 1.27 1.27)) hide))
   (property "Value" "GND" (id 1) (at 0 -3.81 0) (effects (font (size 1.27 1.27))))
   (property "Footprint" "" (id 2) (at 0 0 0) (effects (font (size 1.27 1.27)) hide))
   (property "Datasheet" "" (id 3) (at 0 0 0) (effects (font (size 1.27 1.27)) hide))
   (symbol "GND_0_1"
    (polyline (pts (xy 0 0) (xy 0 -1.27) (xy 1.27 -1.27) (xy 0 -2.54) (xy -1.27 -1.27) (xy 0 -1.27)) (stroke (width 0) (type default) (color 0 0 0 0)) (fill (type none))))
   (symbol "GND_1_1"
    (pin power_in line (at 0 0 270) (length 0) hide (name "GND" (effects (font (size 1.27 1.27)))) (number "1" (effects (font (size 1.27 1.27))))))))

 (junction (at 64.77 30.48) (diameter 0) (color 0 0 0 0))
 (junction (at 69.85 58.42) (diameter 0) (color 0 0 0 0))
 (junction (at 121.92 58.42) (diameter 0) (color 0 0 0 0))
 (junction (at 76.2 58.42) (diameter 0) (color 0 0 0 0))
 (junction (at 53.34 30.48) (diameter 0) (color 0 0 0 0))
 (junction (at 41.91 58.42) (diameter 0) (color 0 0 0 0))
 (junction (at 41.91 30.48) (diameter 0) (color 0 0 0 0))
 (junction (at 99.06 30.48) (diameter 0) (color 0 0 0 0))
 (junction (at 69.85 30.48) (diameter 0) (color 0 0 0 0))
 (junction (at 99.06 58.42) (diameter 0) (color 0 0 0 0))
 (junction (at 64.77 58.42) (diameter 0) (color 0 0 0 0))
 (junction (at 76.2 30.48) (diameter 0) (color 0 0 0 0))
 (junction (at 53.34 58.42) (diameter 0) (color 0 0 0 0))
 (junction (at 121.92 30.48) (diameter 0) (color 0 0 0 0))
 (junction (at 87.63 30.48) (diameter 0) (color 0 0 0 0))
 (junction (at 110.49 58.42) (diameter 0) (color 0 0 0 0))
 (junction (at 110.49 30.48) (diameter 0) (color 0 0 0 0))
 (junction (at 87.63 58.42) (diameter 0) (color 0 0 0 0))

 (wire (pts (xy 87.63 30.48) (xy 99.06 30.48)) (stroke (width 0) (type default) (color 0 0 0 0)))
 (wire (pts (xy 133.35 58.42) (xy 121.92 58.42)) (stroke (width 0) (type default) (color 0 0 0 0)))
 (wire (pts (xy 69.85 58.42) (xy 76.2 58.42)) (stroke (width 0) (type default) (color 0 0 0 0)))
 (wire (pts (xy 99.06 54.61) (xy 99.06 58.42)) (stroke (width 0) (type default) (color 0 0 0 0)))
 (wire (pts (xy 53.34 30.48) (xy 53.34 39.37)) (stroke (width 0) (type default) (color 0 0 0 0)))
 (wire (pts (xy 87.63 54.61) (xy 87.63 58.42)) (stroke (width 0) (type default) (color 0 0 0 0)))
 (wire (pts (xy 30.48 30.48) (xy 41.91 30.48)) (stroke (width 0) (type default) (color 0 0 0 0)))
 (wire (pts (xy 69.85 29.21) (xy 69.85 30.48)) (stroke (width 0) (type default) (color 0 0 0 0)))
 (wire (pts (xy 110.49 30.48) (xy 121.92 30.48)) (stroke (width 0) (type default) (color 0 0 0 0)))
 (wire (pts (xy 53.34 58.42) (xy 64.77 58.42)) (stroke (width 0) (type default) (color 0 0 0 0)))
 (wire (pts (xy 76.2 30.48) (xy 76.2 39.37)) (stroke (width 0) (type default) (color 0 0 0 0)))
 (wire (pts (xy 133.35 30.48) (xy 121.92 30.48)) (stroke (width 0) (type default) (color 0 0 0 0)))
 (wire (pts (xy 110.49 58.42) (xy 110.49 54.61)) (stroke (width 0) (type default) (color 0 0 0 0)))
 (wire (pts (xy 41.91 30.48) (xy 41.91 31.75)) (stroke (width 0) (type default) (color 0 0 0 0)))
 (wire (pts (xy 69.85 58.42) (xy 69.85 59.69)) (stroke (width 0) (type default) (color 0 0 0 0)))
 (wire (pts (xy 121.92 31.75) (xy 121.92 30.48)) (stroke (width 0) (type default) (color 0 0 0 0)))
 (wire (pts (xy 87.63 39.37) (xy 87.63 30.48)) (stroke (width 0) (type default) (color 0 0 0 0)))
 (wire (pts (xy 110.49 58.42) (xy 121.92 58.42)) (stroke (width 0) (type default) (color 0 0 0 0)))
 (wire (pts (xy 41.91 58.42) (xy 53.34 58.42)) (stroke (width 0) (type default) (color 0 0 0 0)))
 (wire (pts (xy 41.91 30.48) (xy 53.34 30.48)) (stroke (width 0) (type default) (color 0 0 0 0)))
 (wire (pts (xy 41.91 57.15) (xy 41.91 58.42)) (stroke (width 0) (type default) (color 0 0 0 0)))
 (wire (pts (xy 76.2 30.48) (xy 87.63 30.48)) (stroke (width 0) (type default) (color 0 0 0 0)))
 (wire (pts (xy 121.92 57.15) (xy 121.92 58.42)) (stroke (width 0) (type default) (color 0 0 0 0)))
 (wire (pts (xy 99.06 30.48) (xy 110.49 30.48)) (stroke (width 0) (type default) (color 0 0 0 0)))
 (wire (pts (xy 64.77 54.61) (xy 64.77 58.42)) (stroke (width 0) (type default) (color 0 0 0 0)))
 (wire (pts (xy 133.35 30.48) (xy 133.35 38.1)) (stroke (width 0) (type default) (color 0 0 0 0)))
 (wire (pts (xy 69.85 30.48) (xy 76.2 30.48)) (stroke (width 0) (type default) (color 0 0 0 0)))
 (wire (pts (xy 133.35 55.88) (xy 133.35 58.42)) (stroke (width 0) (type default) (color 0 0 0 0)))
 (wire (pts (xy 99.06 30.48) (xy 99.06 39.37)) (stroke (width 0) (type default) (color 0 0 0 0)))
 (wire (pts (xy 99.06 58.42) (xy 110.49 58.42)) (stroke (width 0) (type default) (color 0 0 0 0)))
 (wire (pts (xy 76.2 54.61) (xy 76.2 58.42)) (stroke (width 0) (type default) (color 0 0 0 0)))
 (wire (pts (xy 76.2 58.42) (xy 87.63 58.42)) (stroke (width 0) (type default) (color 0 0 0 0)))
 (wire (pts (xy 64.77 30.48) (xy 69.85 30.48)) (stroke (width 0) (type default) (color 0 0 0 0)))
 (wire (pts (xy 53.34 54.61) (xy 53.34 58.42)) (stroke (width 0) (type default) (color 0 0 0 0)))
 (wire (pts (xy 30.48 58.42) (xy 41.91 58.42)) (stroke (width 0) (type default) (color 0 0 0 0)))
 (wire (pts (xy 87.63 58.42) (xy 99.06 58.42)) (stroke (width 0) (type default) (color 0 0 0 0)))
 (wire (pts (xy 64.77 30.48) (xy 64.77 39.37)) (stroke (width 0) (type default) (color 0 0 0 0)))
 (wire (pts (xy 53.34 30.48) (xy 64.77 30.48)) (stroke (width 0) (type default) (color 0 0 0 0)))
 (wire (pts (xy 30.48 57.15) (xy 30.48 58.42)) (stroke (width 0) (type default) (color 0 0 0 0)))
 (wire (pts (xy 30.48 31.75) (xy 30.48 30.48)) (stroke (width 0) (type default) (color 0 0 0 0)))
 (wire (pts (xy 110.49 30.48) (xy 110.49 39.37)) (stroke (width 0) (type default) (color 0 0 0 0)))
 (wire (pts (xy 64.77 58.42) (xy 69.85 58.42)) (stroke (width 0) (type default) (color 0 0 0 0)))

 (symbol (lib_id "power:+5V") (at 69.85 29.21 0) (unit 1) (in_bom yes) (on_board yes) (fields_autoplaced)
  (property "Reference" "#PWR052" (id 0) (at 69.85 33.02 0) (effects (font (size 1.27 1.27)) hide))
  (property "Value" "+5V" (id 1) (at 69.85 25.6342 0))
  (property "Footprint" "" (id 2) (at 69.85 29.21 0) (effects (font (size 1.27 1.27)) hide))
  (property "Datasheet" "" (id 3) (at 69.85 29.21 0) (effects (font (size 1.27 1.27)) hide)) (pin "1"))

 (symbol (lib_id "OSI600D:2316B{slash}2664") (at 93.98 41.91 0) (unit 2) (in_bom yes) (on_board yes)
  (property "Reference" "U10" (id 0) (at 100.33 40.64 0) (effects (font (size 1.27 1.27)) (justify left)))
  (property "Value" "BASIC 2" (id 1) (at 104.8512 48.6922 0) (effects (font (size 1.27 1.27)) (justify left) hide))
  (property "Footprint" "Package_DIP:DIP-24_W15.24mm_Socket_LongPads" (id 2) (at 93.98 41.91 0) (effects (font (size 1.27 1.27)) hide))
  (property "Datasheet" "" (id 3) (at 93.98 41.91 0) (effects (font (size 1.27 1.27)) hide)) (pin "12") (pin "24"))

 (symbol (lib_id "power:GND") (at 69.85 59.69 0) (unit 1) (in_bom yes) (on_board yes) (fields_autoplaced)
  (property "Reference" "#PWR053" (id 0) (at 69.85 66.04 0) (effects (font (size 1.27 1.27)) hide))
  (property "Value" "GND" (id 1) (at 69.85 64.1334 0))
  (property "Footprint" "" (id 2) (at 69.85 59.69 0) (effects (font (size 1.27 1.27)) hide))
  (property "Datasheet" "" (id 3) (at 69.85 59.69 0) (effects (font (size 1.27 1.27)) hide)) (pin "1"))

 (symbol (lib_id "OSI600D:2316B{slash}2664") (at 82.55 41.91 0) (unit 2) (in_bom yes) (on_board yes)
  (property "Reference" "U11" (id 0) (at 88.9 40.64 0) (effects (font (size 1.27 1.27)) (justify left)))
  (property "Value" "BASIC 3" (id 1) (at 93.4212 48.6922 0) (effects (font (size 1.27 1.27)) (justify left) hide))
  (property "Footprint" "Package_DIP:DIP-24_W15.24mm_Socket_LongPads" (id 2) (at 82.55 41.91 0) (effects (font (size 1.27 1.27)) hide))
  (property "Datasheet" "" (id 3) (at 82.55 41.91 0) (effects (font (size 1.27 1.27)) hide)) (pin "12") (pin "24"))

 (symbol (lib_id "OSI600D:LS138 U73") (at 48.26 41.91 0) (unit 2) (in_bom yes) (on_board yes)
  (property "Reference" "U73" (id 0) (at 54.61 40.64 0) (effects (font (size 1.27 1.27)) (justify left)))
  (property "Value" "LS138" (id 1) (at 54.61 30.48 0) (effects (font (size 1.27 1.27)) (justify left) hide))
  (property "Footprint" "Package_DIP:DIP-16_W7.62mm_Socket_LongPads" (id 2) (at 48.26 41.91 0) (effects (font (size 1.27 1.27)) hide))
  (property "Datasheet" "" (id 3) (at 48.26 41.91 0) (effects (font (size 1.27 1.27)) hide)) (pin "16") (pin "8"))

 (symbol (lib_id "OSI600D:2316B{slash}2664") (at 71.12 41.91 0) (unit 2) (in_bom yes) (on_board yes)
  (property "Reference" "U12" (id 0) (at 77.47 40.64 0) (effects (font (size 1.27 1.27)) (justify left)))
  (property "Value" "BASIC 4" (id 1) (at 81.9912 48.6922 0) (effects (font (size 1.27 1.27)) (justify left) hide))
  (property "Footprint" "Package_DIP:DIP-24_W15.24mm_Socket_LongPads" (id 2) (at 71.12 41.91 0) (effects (font (size 1.27 1.27)) hide))
  (property "Datasheet" "" (id 3) (at 71.12 41.91 0) (effects (font (size 1.27 1.27)) hide)) (pin "12") (pin "24"))

 (symbol (lib_id "74xx:74LS04") (at 30.48 44.45 0) (unit 7) (in_bom yes) (on_board yes)
  (property "Reference" "U16" (id 0) (at 31.75 35.56 0) (effects (font (size 1.27 1.27)) (justify left)))
  (property "Value" "LS04" (id 1) (at 16.51 45.72 0) (effects (font (size 1.27 1.27)) (justify left) hide))
  (property "Footprint" "Package_DIP:DIP-14_W7.62mm_Socket_LongPads" (id 2) (at 30.48 44.45 0) (effects (font (size 1.27 1.27)) hide))
  (property "Datasheet" "http://www.ti.com/lit/gpn/sn74LS04" (id 3) (at 30.48 44.45 0) (effects (font (size 1.27 1.27)) hide)) (pin "14") (pin "7"))

 (symbol (lib_id "OSI600D:LS20") (at 128.27 41.91 0) (unit 3) (in_bom yes) (on_board yes)
  (property "Reference" "U19" (id 0) (at 134.62 40.64 0) (effects (font (size 1.27 1.27)) (justify left)))
  (property "Value" "LS20" (id 1) (at 150.495 48.6922 0) (effects (font (size 1.27 1.27)) (justify left) hide))
  (property "Footprint" "Package_DIP:DIP-14_W7.62mm_Socket_LongPads" (id 2) (at 128.27 41.91 0) (effects (font (size 1.27 1.27)) hide))
  (property "Datasheet" "" (id 3) (at 128.27 41.91 0) (effects (font (size 1.27 1.27)) hide)) (pin "11") (pin "14") (pin "3") (pin "7"))

 (symbol (lib_id "74xx:74LS02") (at 41.91 44.45 0) (unit 5) (in_bom yes) (on_board yes)
  (property "Reference" "U15" (id 0) (at 43.18 35.56 0) (effects (font (size 1.27 1.27)) (justify left)))
  (property "Value" "LS02" (id 1) (at 29.21 44.45 0) (effects (font (size 1.27 1.27)) (justify left) hide))
  (property "Footprint" "Package_DIP:DIP-14_W7.62mm_Socket_LongPads" (id 2) (at 41.91 44.45 0) (effects (font (size 1.27 1.27)) hide))
  (property "Datasheet" "http://www.ti.com/lit/gpn/sn74ls02" (id 3) (at 41.91 44.45 0) (effects (font (size 1.27 1.27)) hide)) (pin "14") (pin "7"))

 (symbol (lib_id "OSI600D:2316B{slash}2664") (at 105.41 41.91 0) (unit 2) (in_bom yes) (on_board yes)
  (property "Reference" "U9" (id 0) (at 111.76 40.64 0) (effects (font (size 1.27 1.27)) (justify left)))
  (property "Value" "BASIC 1" (id 1) (at 116.2812 48.6922 0) (effects (font (size 1.27 1.27)) (justify left) hide))
  (property "Footprint" "Package_DIP:DIP-24_W15.24mm_Socket_LongPads" (id 2) (at 105.41 41.91 0) (effects (font (size 1.27 1.27)) hide))
  (property "Datasheet" "" (id 3) (at 105.41 41.91 0) (effects (font (size 1.27 1.27)) hide)) (pin "12") (pin "24"))

 (symbol (lib_id "OSI600D:LS138") (at 59.69 41.91 0) (unit 2) (in_bom yes) (on_board yes)
  (property "Reference" "U23" (id 0) (at 66.04 40.64 0) (effects (font (size 1.27 1.27)) (justify left)))
  (property "Value" "LS138" (id 1) (at 52.07 48.26 0) (effects (font (size 1.27 1.27)) (justify left) hide))
  (property "Footprint" "Package_DIP:DIP-16_W7.62mm_Socket_LongPads" (id 2) (at 59.69 41.91 0) (effects (font (size 1.27 1.27)) hide))
  (property "Datasheet" "" (id 3) (at 59.69 41.91 0) (effects (font (size 1.27 1.27)) hide)) (pin "16") (pin "8"))

 (symbol (lib_id "74xx:74LS139") (at 121.92 44.45 0) (unit 3) (in_bom yes) (on_board yes)
  (property "Reference" "U17" (id 0) (at 121.92 35.56 0) (effects (font (size 1.27 1.27)) (justify left)))
  (property "Value" "LS139" (id 1) (at 127.762 46.1522 0) (effects (font (size 1.27 1.27)) (justify left) hide))
  (property "Footprint" "Package_DIP:DIP-16_W7.62mm_Socket_LongPads" (id 2) (at 121.92 44.45 0) (effects (font (size 1.27 1.27)) hide))
  (property "Datasheet" "http://www.ti.com/lit/ds/symlink/sn74ls139a.pdf" (id 3) (at 121.92 44.45 0) (effects (font (size 1.27 1.27)) hide)) (pin "16") (pin "8")))
